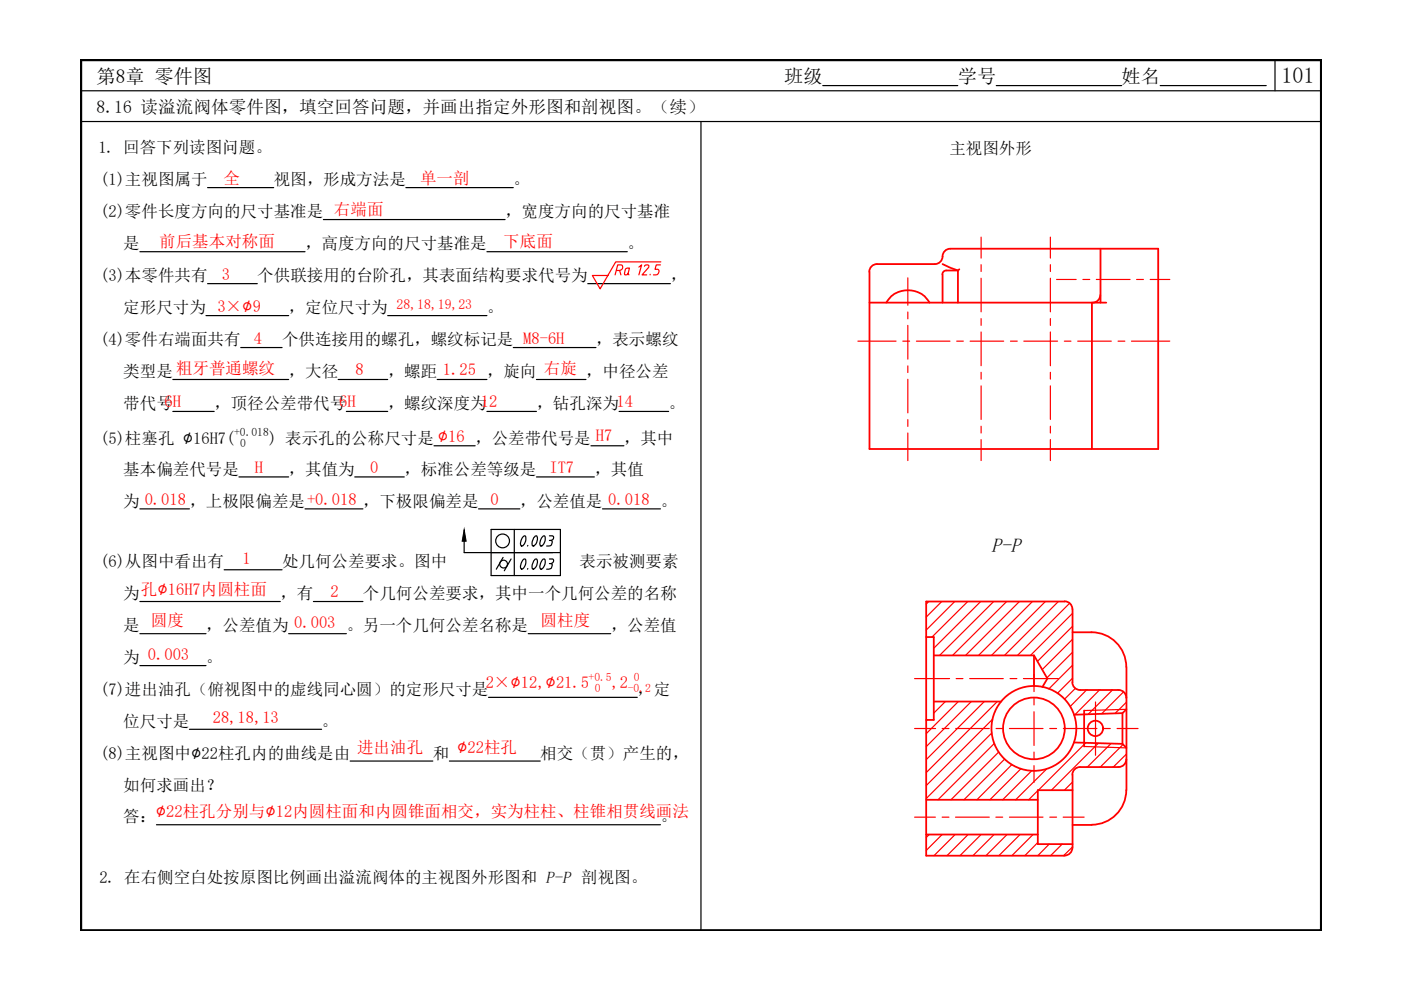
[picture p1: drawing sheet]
<svg xmlns="http://www.w3.org/2000/svg" width="297mm" height="210mm" viewBox="0 0 297 210" stroke-linecap="round" stroke-linejoin="round" font-family="sans-serif">
<!-- layer: 0 -->
<path d="M17.2 12.7h262.9v184.6h-262.9z" fill="none" stroke="#000" stroke-width=".51"/>
<path d="M17.2 19.2h262.9M174.4 18.1h28.7M211.2 18.1h26.6M246 18.1h22.5M270.3 12.7v6.5M17.2 25.8h262.9M148.6 25.8v171.5" fill="none" stroke="#000" stroke-width=".25"/>
<g fill="none" stroke="#000" stroke-width=".25">
<path d="M44 39.8h14M86 39.8h22.8M29.7 53.4h35M68.6 46.6h38.5M103.2 53.4h29.8M43.7 66.9h17.5M44 60.1h10.6M51 73.7h8.8M82.2 66.9h21M108.8 73.7h17.6M124.6 60.1h17.5M36.6 80.5h24.6"/>
<path d="M36.6 87.2h8.8M71.7 80.5h10.5M73.4 87.2h8.8M92 94.5h8.7M92.7 80.5h10.5M103.2 87.2h10.5M113.7 80.5h10.5M125.3 94.5h7M131.3 87.2h10.5M29.7 107.9h10.5M50.7 101.1h10.5M64.7 107.9h12.2"/>
<path d="M75.2 101.1h10.5M98.4 114.8v2.4h20.4M101.5 107.9h8.7M104.1 112.3h14.7v9.7h-14.7zM104.1 117.2h13.1M106.7 118.2l-1.5 2.5M108.4 118.5l-1.5 2.5M109 112.3v9.7M110.9 118.7l.4-.2a1.64 1.64 0 0 1-.7 2.2 1.47 1.47 0 0 1 .3-2zM110.9 113.8l.4-.2a1.64 1.64 0 0 1-.7 2.2 1.4 1.4 0 0 1 .3-2zM111.9 115.6l-.1 .2M113.4 118.6l.3-.1a1.41 1.41 0 0 1-.4 2.1l-.2 .1a.99 .99 0 0 1 0-1.5z"/>
<path d="M113.4 113.7l.3-.1a1.36 1.36 0 0 1-.3 1.9l-.3 .3a.99 .99 0 0 1 0-1.5zM113.7 101.1h12.3M115 118.7l.4-.2a1.64 1.64 0 0 1-.7 2.2 1.47 1.47 0 0 1 .3-2zM115 113.8l.4-.2a1.64 1.64 0 0 1-.7 2.2 1.4 1.4 0 0 1 .3-2zM116.5 119.5l.5 .1v.7a.9 .9 0 0 1-1.1 .4M116.5 118.5h.7a.54 .54 0 0 1 .1 .6 .54 .54 0 0 1-.5 .4M116.5 114.6l.5 .1v.7a.83 .83 0 0 1-1.1 .4M116.5 113.6h.7a.54 .54 0 0 1 .1 .6 .54 .54 0 0 1-.5 .4M127.7 107.9h12.3M29.7 127.5h29.7M29.7 134.4h14M47.5 120.8h12.3"/>
<path d="M61.2 134.4h12.2M66.4 127.5h10.5M111.9 120.6l-.1 .1M112 134.4h17.5M29.7 141.1h14M40.2 154.6h28M103.6 147.9h31.5M33.2 174.9h106.8M74.2 161.4h17.6M95.3 161.4h19.2"/>
<circle cx="106.6" cy="114.7" r="1.46"/>
<circle cx="106.8" cy="119.6" r=".83"/>
</g>
<path d="M98.4 112.3l.4 2.5h-.8z" fill="#000" stroke="#000" stroke-width=".21"/>
<g fill="none" stroke="#f00" stroke-width=".25">
<path d="M130.7 57.3h.7a.62 .62 0 0 0 .6-.4 .62 .62 0 0 0-.4-.7h-.6l-.6 2.1M131.4 57.4l.2 .9M133.2 58l-.2 .2h-.6l.2-1 .1-.3 .8-.1-.3 1.2 .1 .3M135.5 56.6l.5-.4-.5 2.1M136.6 56.5a.5 .5 0 0 1 .5-.3 .5 .5 0 0 1 .5 .3l-1.5 1.8h1M137.9 58.2l-.1 .1M140 56.2h-.9l-.2 .9 .7 .1a.74 .74 0 0 1-.5 1.1h-.6M140.1 55.5h-9.6l-3.3 5.7-1.6-2.8h3.3M192.5 58.9v5.8M208 50.3v4.4M208 56.1v1.5M208 59v7.1"/>
<path d="M222.7 50.3v4.4M222.7 56.1v1.5M222.7 59v7.1M224 59.3h4.2M229.6 59.3h1.4M232.4 59.3h7.2M241 59.3h1.4M243.9 59.3h4.1M181.9 72.3h8.1M191.4 72.3h1.5M192.5 66.2v1.4M192.5 69v7.1"/>
<path d="M192.5 77.6v1.4M194.3 72.3h7.1M202.8 72.3h1.4M205.7 72.3h7.1M208 67.5v1.5M208 70.4v7.1M208 78.9v1.5M214.2 72.3h1.5M217.1 72.3h7.1M222.7 67.5v1.5M222.7 70.4v7.1M222.7 78.9v1.5"/>
<path d="M225.7 72.3h1.4M228.5 72.3h7.1M237.1 72.3h1.4M239.9 72.3h8.1M192.5 80.4v7.1M192.5 89v1.4M192.5 91.8v5.8M208 81.8v7.1M208 90.4v1.4M208 93.2v4.4M222.7 81.8v7.1M222.7 90.4v1.4"/>
<path d="M222.7 93.2v4.4M196.9 127.5l-.5 .6M199.7 127.5l-3.3 3.3M202.4 127.5l-6 6.1M205.2 127.5l-7.6 7.6M207.9 127.5l-9.9 9.9M210.7 127.5l-11.5 11.5M213.4 127.5l-11.4 11.5M216.1 127.5l-11.4 11.5M218.9 127.5l-11.4 11.5M221.6 127.5l-11.4 11.5M224.4 127.5l-11.4 11.5"/>
<path d="M226.8 127.9l-11.1 11.1M227.4 130l-8.9 9M227.4 132.8l-7.5 7.4M227.4 135.5l-6.4 6.5M227.4 138.3l-5.4 5.4M193.9 154.5h4.5M193.9 143.9h7.4M196.5 152.6l-.1 .2M199.8 154.5h1.4M200.4 148.7l-2.4 2.5M202.6 154.5h7.1M202.7 143.9h1.5"/>
<path d="M203.2 148.7l-6.8 6.9M205.6 143.9h7.1M205.9 148.7l-9.5 9.6M208.7 148.7l-12.3 12.4M210.3 155.4l-13.9 13.9M210.5 152.5l-14.1 14.1M210.8 157.6l-11.9 12M211.2 154.5h1.4M211.4 148.7l-15 15.1M211.7 159.5l-10.1 10.1M214 154.5h7.1M214.2 143.9h1.4"/>
<path d="M217 143.9h7.4M219.2 143v3.6M219.2 148.1v1.4M219.2 150.9v7.2M219.2 159.5v1.4M222.6 154.5h1.4M225.5 154.5h7.1M227.4 141l-5 5.1M227.4 143.8l-3.2 3.2M228 146l-2.3 2.2M229.9 158.3l8.9 .3M230.2 157.5l-10 10"/>
<path d="M230.4 146.3l-3.5 3.5M232.3 148.8v11.3M232.9 157.6l-10 9.9M233.1 146.3l-5.2 5.2M234 154.5h1.4M235.5 157.7l-5 4.9M235.9 146.3l-5.2 5.1M236.8 154.5h4.5M238.1 157.8l-4.8 4.8M238.2 146.7l-4.6 4.6M238.8 148.9l-2.4 2.3M238.8 159.9l-2.8 2.7"/>
<path d="M238.8 150.4l-8.9 .3M193.9 173.3h4.4M197 176.9l-.6 .7M199.8 176.9l-3.4 3.4M199.8 173.3h1.4M202.5 176.9l-4.5 4.5M202.6 173.3h7.1M205.3 176.9l-4.5 4.5M208 176.9l-4.5 4.5M210.8 176.9l-4.5 4.5M211.1 173.3h1.5M213 160.9l-8.6 8.7"/>
<path d="M213.5 176.9l-4.5 4.5M214 173.3h7.1M214.5 162.1l-7.4 7.5M216.3 176.9l-4.5 4.5M216.4 163l-6.5 6.6M218.7 163.4l-6.1 6.2M219 176.9l-4.5 4.5M219.2 162.3v3.6M220 167.6l-1.9 2M220 178.6l-2.7 2.8M221.9 163.1l-6.6 6.5M222.4 179l-2.4 2.4"/>
<path d="M222.6 173.3h1.4M225.2 179l-2.5 2.4M225.4 173.3h4.5M227.4 165.8l-1.7 1.7M227.4 179.6l-1.9 1.8"/>
</g>
<g fill="none" stroke="#f00" stroke-width=".38">
<path d="M184.3 57.6a1.63 1.63 0 0 1 1.6-1.6h12.3a1.77 1.77 0 0 0 1.7-2.1 1.63 1.63 0 0 1 1.6-1.2h44.1v42.5h-61.3v-37.6M199.8 56l3.3 1.3v6.9M199.8 58.2v6M203.4 57.1l-.3 .2h-2.5a.83 .83 0 0 0-.8 .9M233.3 52.7v11.5M184.3 64.2h50.3M187.9 64.2a5.3 5.3 0 0 1 9.2 0M231.5 64.2v31M233.3 62.5a1.63 1.63 0 0 1-1.6 1.7M196.4 135.1h1.6v17.5h-1.6M198 139h21.2v6.5M219.2 139l2.9 4.9-1.1 1.8"/>
<path d="M225.7 127.5a1.63 1.63 0 0 1 1.7 1.6M225.7 127.5h-29.3v53.9h29.3M227.4 134.1h4.1M227.4 129.1v15.6M231.4 134.1a7.3 7.3 0 0 1 7.4 7.3M198 148.7h14.3M227.4 144.7a1.63 1.63 0 0 0 1.6 1.6M227.7 151.5l10.3-.3v6.5l.8 .9M227.7 157.4l10.3 .3M229 146.3h8.2M229.9 150.7v7.6M237.2 146.3a1.63 1.63 0 0 1 1.6 1.6"/>
<path d="M238.8 141.4v26.1M238.8 150.4l-.8 .8M196.4 176.9h23.6M196.4 169.6h23.6M227.4 179.8a1.63 1.63 0 0 1-1.7 1.6M227.4 174.9h4.1M227.4 164.3v15.5M227.4 167.5h-7.4v11.5h7.4M229 162.6a1.63 1.63 0 0 0-1.6 1.7M229 162.6h8.2M238.8 167.5a7.3 7.3 0 0 1-7.4 7.4M238.8 161a1.63 1.63 0 0 1-1.6 1.6"/>
<circle cx="219.2" cy="154.4" r="9"/>
<circle cx="219.2" cy="154.4" r="6.5"/>
<circle cx="232.2" cy="154.4" r="1.63"/>
</g>
<text font-size="4.7" x="271.7" y="17.6">101</text>
<text font-size="4.2" x="210.2" y="117">P-P</text>
<g font-size="4.1">
<text x="20.5" y="17.6">第8章 零件图</text>
<text x="166.3" y="17.6">班级</text>
<text x="203.1" y="17.6">学号</text>
<text x="237.8" y="17.6">姓名</text>
</g>
<g font-size="3.8" fill="#f00">
<text x="96.9" y="159.8">∅22柱孔</text>
<text x="33" y="173.2">∅22柱孔分别与∅12内圆柱面和内圆锥面相交，实为柱柱、柱锥相贯线画法</text>
</g>
<text font-size="3.7" x="20.5" y="23.9">8.16 读溢流阀体零件图，填空回答问题，并画出指定外形图和剖视图。（续）</text>
<g font-size="3.5">
<text x="20.9" y="32.5">1. 回答下列读图问题。</text>
<text x="201.3" y="32.7">主视图外形</text>
<text x="21.2" y="39.3">(1)主视图属于</text>
<text x="58" y="39.3">视图，形成方法是</text>
<text x="108.8" y="39.3">。</text>
<text x="21.2" y="46.1">(2)零件长度方向的尺寸基准是 右端面</text>
<text x="107.1" y="46.1">，宽度方向的尺寸基准</text>
<text x="26.1" y="52.9">是</text>
<text x="64.7" y="52.9">，高度方向的尺寸基准是</text>
<text x="133" y="52.9">。</text>
<text x="21.2" y="59.6">(3)本零件共有</text>
<text x="54.6" y="59.6">个供联接用的台阶孔，其表面结构要求代号为</text>
<text x="142.1" y="59.6">，</text>
<text x="26.1" y="66.4">定形尺寸为 3×∅9</text>
<text x="61.2" y="66.4">，定位尺寸为</text>
<text x="103.2" y="66.4">。</text>
<text x="21.2" y="73.2">(4)零件右端面共有</text>
<text x="59.8" y="73.2">个供连接用的螺孔，螺纹标记是 M8-6H</text>
<text x="126.4" y="73.2">，表示螺纹</text>
<text x="26.1" y="80">类型是 粗牙普通螺纹</text>
<text x="61.2" y="80">，大径</text>
<text x="82.2" y="80">，螺距 1.25 ，旋向 右旋 ，中径公差</text>
<text x="26.1" y="86.7">带代号</text>
<text x="45.4" y="86.7">，顶径公差带代号6H</text>
<text x="82.2" y="86.7">，螺纹深度为12</text>
<text x="113.7" y="86.7">，钻孔深为14</text>
<text x="141.8" y="86.7">。</text>
<text x="21.2" y="94.1">(5)柱塞孔 ∅16H7(</text>
<text x="57" y="94.1">) 表示孔的公称尺寸是 ∅16 ，公差带代号是 H7 ，其中</text>
<text x="26.1" y="100.7">基本偏差代号是</text>
<text x="61.2" y="100.7">，其值为</text>
<text x="85.7" y="100.7">，标准公差等级是</text>
<text x="126" y="100.7">，其值</text>
<text x="26.1" y="107.4">为 0.018 ，上极限偏差是+0.018 ，下极限偏差是</text>
<text x="110.2" y="107.4">，公差值是 0.018 。</text>
<text x="21.2" y="120.3">(6)从图中看出有</text>
<text x="59.8" y="120.3">处几何公差要求。图中</text>
<text x="122.9" y="120.3">表示被测要素</text>
<text x="26.1" y="127.1">为</text>
<text x="59.4" y="127.1">，有</text>
<text x="76.9" y="127.1">个几何公差要求，其中一个几何公差的名称</text>
<text x="26.1" y="133.8">是</text>
<text x="43.7" y="133.8">，公差值为 0.003 。另一个几何公差名称是</text>
<text x="129.5" y="133.8">，公差值</text>
<text x="26.1" y="140.6">为 0.003</text>
<text x="43.7" y="140.6">。</text>
<text x="21.2" y="147.4">(7)进出油孔（俯视图中的虚线同心圆）的定形尺寸是</text>
<text x="135.1" y="147.4">，定</text>
<text x="26.1" y="154.1">位尺寸是</text>
<text x="68.2" y="154.1">。</text>
<text x="21.2" y="160.9">(8)主视图中∅22柱孔内的曲线是由</text>
<text x="91.8" y="160.9">和</text>
<text x="114.5" y="160.9">相交（贯）产生的，</text>
<text x="26.1" y="167.6">如何求画出？</text>
<text x="26.1" y="174.4">答：</text>
<text x="140" y="174.4">。</text>
<text x="21.1" y="187.3">2. 在右侧空白处按原图比例画出溢流阀体的主视图外形图和 P-P 剖视图。</text>
</g>
<g font-size="3.5" fill="#f00">
<text x="47.4" y="38.9">全</text>
<text x="89.1" y="38.9">单一剖</text>
<text x="33.8" y="52.4">前后基本对称面</text>
<text x="106.7" y="52.4">下底面</text>
<text x="47.1" y="59.3">3</text>
<text x="53.8" y="72.8">4</text>
<text x="75.4" y="79.6">8</text>
<text x="34.9" y="86.4">6H</text>
<text x="54" y="100.3">H</text>
<text x="78.5" y="100.3">0</text>
<text x="116.5" y="100.3">IT7</text>
<text x="104" y="107">0</text>
<text x="51.4" y="119.7">1</text>
<text x="29.9" y="126.1">孔∅16H7内圆柱面</text>
<text x="70" y="126.5">2</text>
<text x="32" y="132.8">圆度</text>
<text x="114.6" y="132.8">圆柱度</text>
<text x="103" y="145.9">2×∅12,∅21.5</text>
<text x="129.7" y="145.9">,2</text>
<text x="45.1" y="153.2">28,18,13</text>
<text x="75.7" y="159.7">进出油孔</text>
</g>
<text font-size="2.9" fill="#f00" x="84.1" y="65.5">28,18,19,23</text>
<g font-size="2.5">
<text x="49.6" y="92.5">+0.018</text>
<text x="51" y="94.8">0</text>
</g>
<g font-size="2.5" fill="#f00">
<text x="124.8" y="144.4">+0.5</text>
<text x="126.1" y="146.6">0</text>
<text x="133.1" y="146.6">-0.2</text>
<text x="134.4" y="144.4">0</text>
</g>
</svg>
